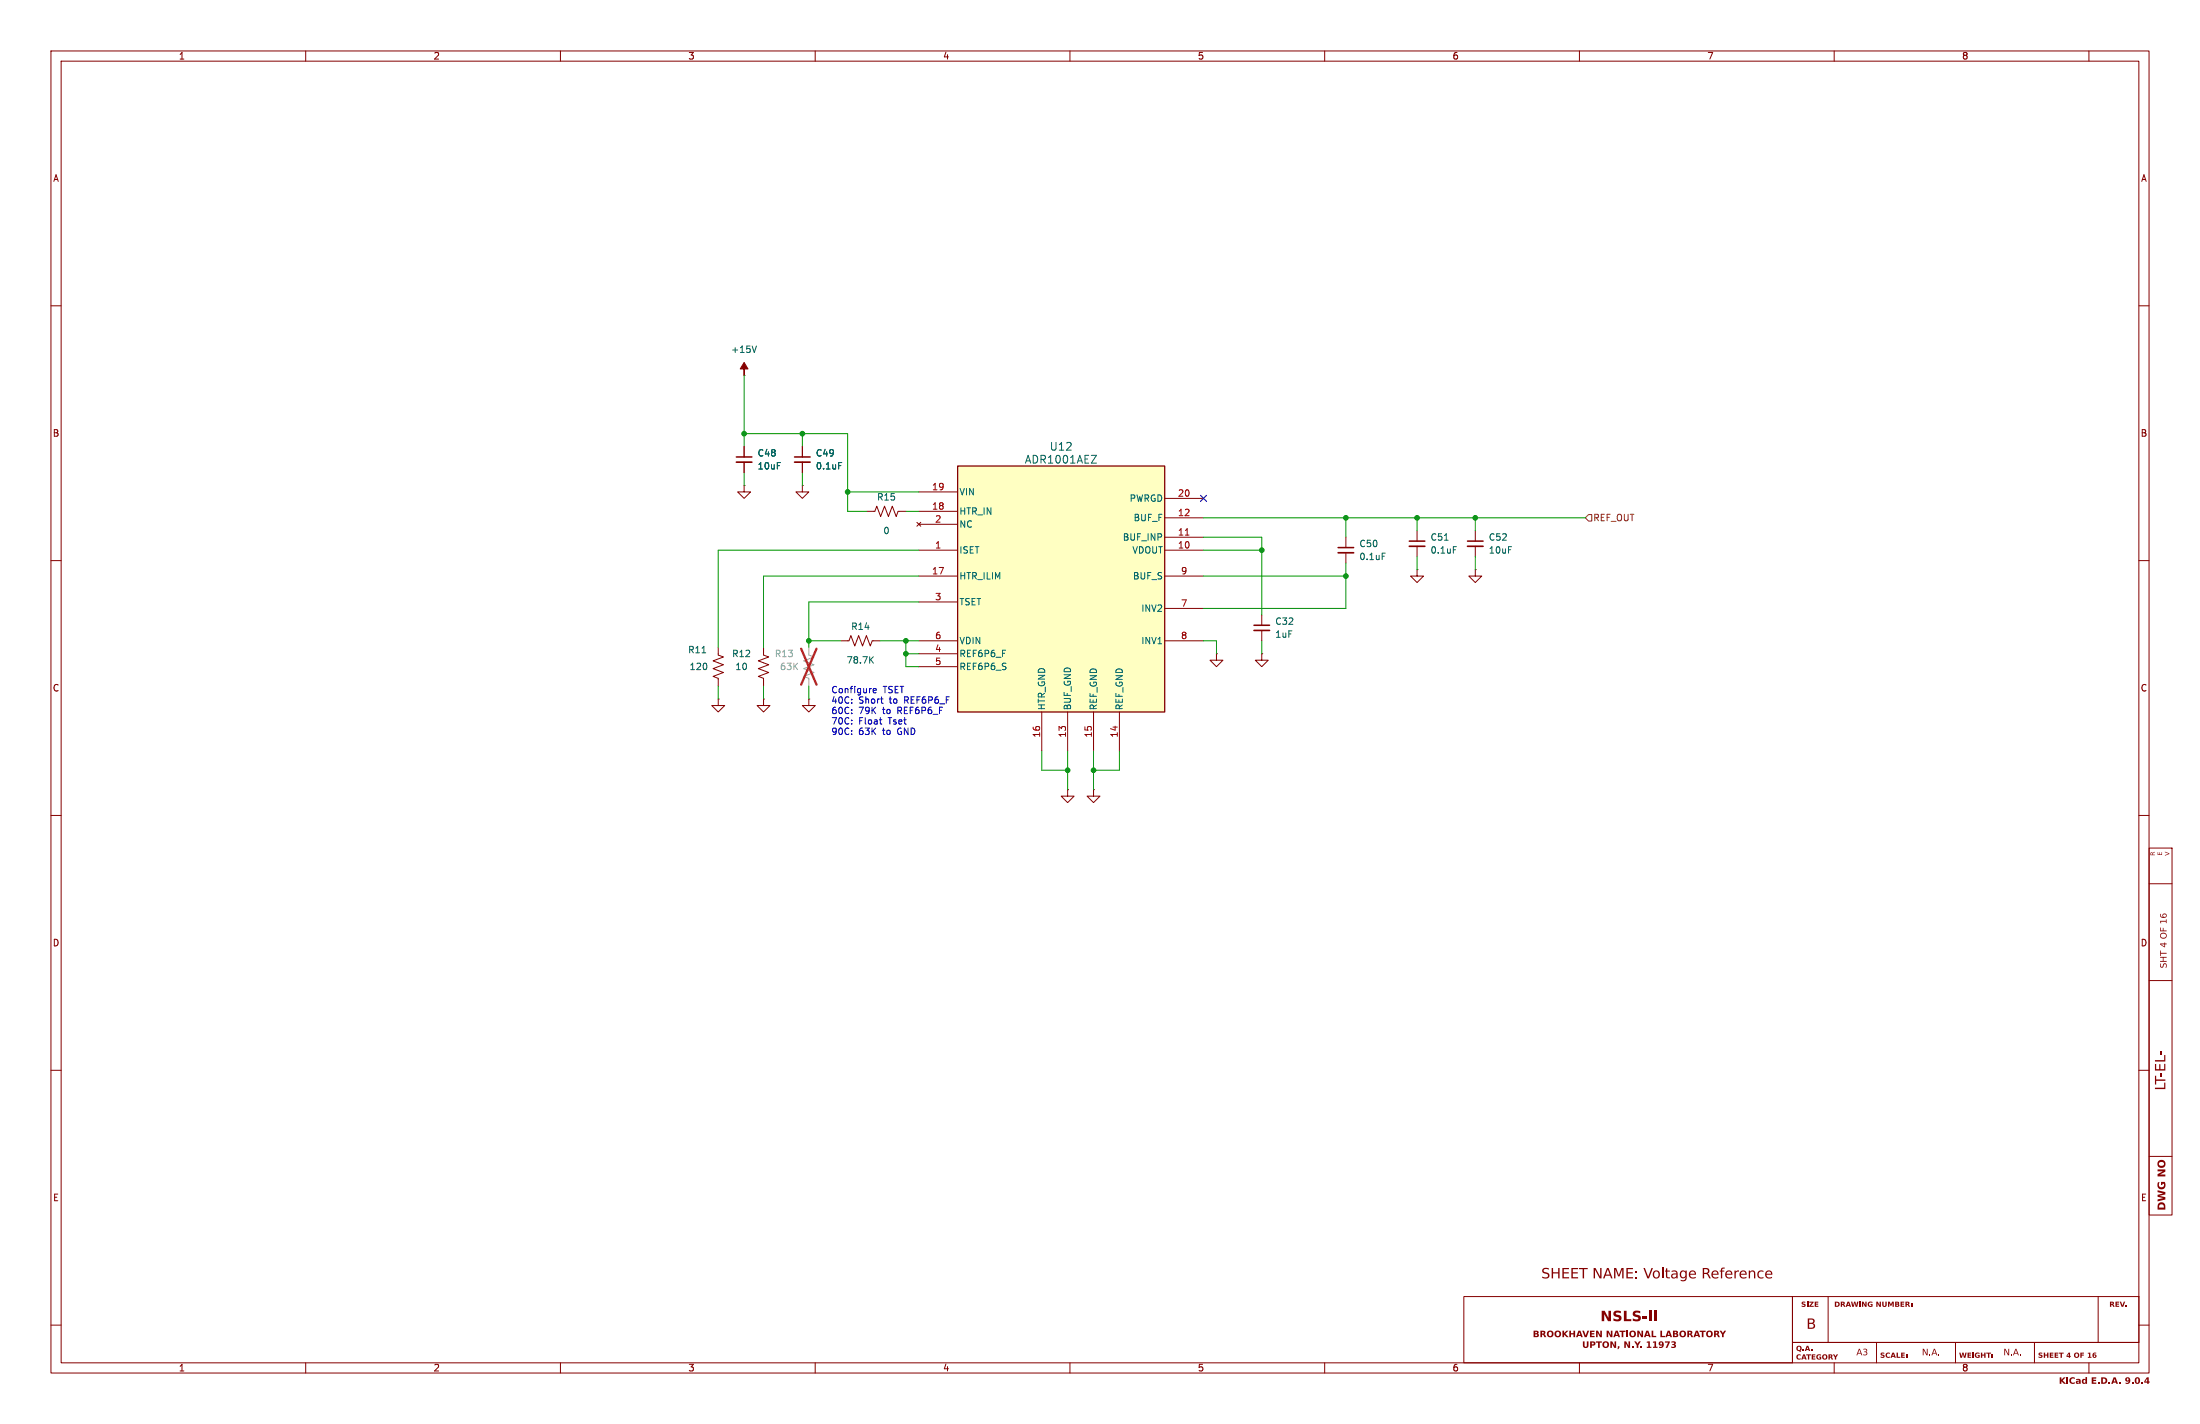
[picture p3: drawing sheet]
(kicad_sch
 (version 20250114)
 (generator "eeschema")
 (generator_version "9.0")
 (paper "B")
 (lib_symbols
  (symbol "Device:C_Small"
   (pin_numbers (hide yes))
   (pin_names
    (offset 0.254) (hide yes)) (exclude_from_sim no) (in_bom yes) (on_board yes)
   (property "Reference" "C" (at 0.254 1.778 0) (effects (font (size 1.27 1.27)) (justify left)))
   (property "Value" "C_Small" (at 0.254 -2.032 0) (effects (font (size 1.27 1.27)) (justify left)))
   (property "Footprint" "" (at 0 0 0) (effects (font (size 1.27 1.27)) (hide yes)))
   (property "Datasheet" "~" (at 0 0 0) (effects (font (size 1.27 1.27)) (hide yes)))
   (property "Description" "Unpolarized capacitor, small symbol" (at 0 0 0) (effects (font (size 1.27 1.27)) (hide yes)))
   (symbol "C_Small_0_1"
    (polyline (pts (xy -1.524 0.508) (xy 1.524 0.508)) (stroke (width 0.3048) (type default)) (fill (type none)))
    (polyline (pts (xy -1.524 -0.508) (xy 1.524 -0.508)) (stroke (width 0.3302) (type default)) (fill (type none))))
   (symbol "C_Small_1_1"
    (pin passive line (at 0 2.54 270) (length 2.032) (name "~" (effects (font (size 1.27 1.27)))) (number "1" (effects (font (size 1.27 1.27)))))
    (pin passive line (at 0 -2.54 90) (length 2.032) (name "~" (effects (font (size 1.27 1.27)))) (number "2" (effects (font (size 1.27 1.27))))))
   (embedded_fonts no))
  (symbol "Device:R_US"
   (pin_numbers (hide yes))
   (pin_names
    (offset 0)) (exclude_from_sim no) (in_bom yes) (on_board yes)
   (property "Reference" "R" (at 2.54 0 90) (effects (font (size 1.27 1.27))))
   (property "Value" "R_US" (at -2.54 0 90) (effects (font (size 1.27 1.27))))
   (property "Footprint" "" (at 1.016 -0.254 90) (effects (font (size 1.27 1.27)) (hide yes)))
   (property "Datasheet" "~" (at 0 0 0) (effects (font (size 1.27 1.27)) (hide yes)))
   (property "Description" "Resistor, US symbol" (at 0 0 0) (effects (font (size 1.27 1.27)) (hide yes)))
   (symbol "R_US_0_1"
    (polyline (pts (xy 0 2.286) (xy 0 2.54)) (stroke (width 0) (type default)) (fill (type none)))
    (polyline (pts (xy 0 2.286) (xy 1.016 1.905) (xy 0 1.524) (xy -1.016 1.143) (xy 0 0.762)) (stroke (width 0) (type default)) (fill (type none)))
    (polyline (pts (xy 0 0.762) (xy 1.016 0.381) (xy 0 0) (xy -1.016 -0.381) (xy 0 -0.762)) (stroke (width 0) (type default)) (fill (type none)))
    (polyline (pts (xy 0 -0.762) (xy 1.016 -1.143) (xy 0 -1.524) (xy -1.016 -1.905) (xy 0 -2.286)) (stroke (width 0) (type default)) (fill (type none)))
    (polyline (pts (xy 0 -2.286) (xy 0 -2.54)) (stroke (width 0) (type default)) (fill (type none))))
   (symbol "R_US_1_1"
    (pin passive line (at 0 3.81 270) (length 1.27) (name "~" (effects (font (size 1.27 1.27)))) (number "1" (effects (font (size 1.27 1.27)))))
    (pin passive line (at 0 -3.81 90) (length 1.27) (name "~" (effects (font (size 1.27 1.27)))) (number "2" (effects (font (size 1.27 1.27))))))
   (embedded_fonts no))
  (symbol "PSC:+15V"
   (power)
   (pin_numbers (hide yes))
   (pin_names
    (offset 0) (hide yes)) (exclude_from_sim no) (in_bom yes) (on_board yes)
   (property "Reference" "#PWR" (at 0 -3.81 0) (effects (font (size 1.27 1.27)) (hide yes)))
   (property "Value" "+15V" (at 0 3.556 0) (effects (font (size 1.27 1.27))))
   (property "Footprint" "" (at 0 0 0) (effects (font (size 1.27 1.27)) (hide yes)))
   (property "Datasheet" "" (at 0 0 0) (effects (font (size 1.27 1.27)) (hide yes)))
   (property "Description" "Power symbol creates a global label with name \"-15V\"" (at 0 0 0) (effects (font (size 1.27 1.27)) (hide yes)))
   (symbol "+15V_0_0"
    (pin power_in line (at 0 0 90) (length 0) (name "~" (effects (font (size 1.27 1.27)))) (number "1" (effects (font (size 1.27 1.27))))))
   (symbol "+15V_0_1"
    (polyline (pts (xy 0 0) (xy 0 1.27) (xy 0.762 1.27) (xy 0 2.54) (xy -0.762 1.27) (xy 0 1.27)) (stroke (width 0) (type default)) (fill (type outline))))
   (embedded_fonts no))
  (symbol "PSC:ADR1001AEZ"
   (pin_names
    (offset 0.254)) (exclude_from_sim no) (in_bom yes) (on_board yes)
   (property "Reference" "U" (at 27.94 10.16 0) (effects (font (size 1.524 1.524))))
   (property "Value" "ADR1001AEZ" (at 27.94 7.62 0) (effects (font (size 1.524 1.524))))
   (property "Footprint" "E-20-1_ADI" (at 0 -10.16 0) (effects (font (size 1.27 1.27)
    (italic yes)) (hide yes)))
   (property "Datasheet" "ADR1001AEZ" (at 0 -10.16 0) (effects (font (size 1.27 1.27)
    (italic yes)) (hide yes)))
   (property "Description" "" (at 0 0 0) (effects (font (size 1.27 1.27)) (hide yes)))
   (property "ki_locked" "" (at 0 0 0) (effects (font (size 1.27 1.27))))
   (symbol "ADR1001AEZ_0_1"
    (pin no_connect line (at 0 -5.08 0) (length 7.62) (name "NC" (effects (font (size 1.27 1.27)))) (number "2" (effects (font (size 1.27 1.27)))))
    (pin unspecified line (at 0 -10.16 0) (length 7.62) (name "ISET" (effects (font (size 1.27 1.27)))) (number "1" (effects (font (size 1.27 1.27)))))
    (pin unspecified line (at 0 -20.32 0) (length 7.62) (name "TSET" (effects (font (size 1.27 1.27)))) (number "3" (effects (font (size 1.27 1.27)))))
    (pin input line (at 0 -27.94 0) (length 7.62) (name "VDIN" (effects (font (size 1.27 1.27)))) (number "6" (effects (font (size 1.27 1.27)))))
    (pin power_in line (at 0 -30.48 0) (length 7.62) (name "REF6P6_F" (effects (font (size 1.27 1.27)))) (number "4" (effects (font (size 1.27 1.27)))))
    (pin power_in line (at 0 -33.02 0) (length 7.62) (name "REF6P6_S" (effects (font (size 1.27 1.27)))) (number "5" (effects (font (size 1.27 1.27)))))
    (pin unspecified line (at 55.88 0 180) (length 7.62) (name "PWRGD" (effects (font (size 1.27 1.27)))) (number "20" (effects (font (size 1.27 1.27)))))
    (pin unspecified line (at 55.88 -3.81 180) (length 7.62) (name "BUF_F" (effects (font (size 1.27 1.27)))) (number "12" (effects (font (size 1.27 1.27)))))
    (pin input line (at 55.88 -7.62 180) (length 7.62) (name "BUF_INP" (effects (font (size 1.27 1.27)))) (number "11" (effects (font (size 1.27 1.27))))))
   (symbol "ADR1001AEZ_1_1"
    (rectangle (start 7.62 6.35) (end 48.26 -41.91) (stroke (width 0.254) (type solid)) (fill (type color) (color 255 255 194 1)))
    (pin power_in line (at 0 1.27 0) (length 7.62) (name "VIN" (effects (font (size 1.27 1.27)))) (number "19" (effects (font (size 1.27 1.27)))))
    (pin power_in line (at 0 -2.54 0) (length 7.62) (name "HTR_IN" (effects (font (size 1.27 1.27)))) (number "18" (effects (font (size 1.27 1.27)))))
    (pin unspecified line (at 0 -15.24 0) (length 7.62) (name "HTR_ILIM" (effects (font (size 1.27 1.27)))) (number "17" (effects (font (size 1.27 1.27)))))
    (pin power_out line (at 24.13 -49.53 90) (length 7.62) (name "HTR_GND" (effects (font (size 1.27 1.27)))) (number "16" (effects (font (size 1.27 1.27)))))
    (pin power_out line (at 29.21 -49.53 90) (length 7.62) (name "BUF_GND" (effects (font (size 1.27 1.27)))) (number "13" (effects (font (size 1.27 1.27)))))
    (pin power_out line (at 34.29 -49.53 90) (length 7.62) (name "REF_GND" (effects (font (size 1.27 1.27)))) (number "15" (effects (font (size 1.27 1.27)))))
    (pin power_out line (at 39.37 -49.53 90) (length 7.62) (name "REF_GND" (effects (font (size 1.27 1.27)))) (number "14" (effects (font (size 1.27 1.27)))))
    (pin power_in line (at 55.88 -10.16 180) (length 7.62) (name "VDOUT" (effects (font (size 1.27 1.27)))) (number "10" (effects (font (size 1.27 1.27)))))
    (pin input line (at 55.88 -15.24 180) (length 7.62) (name "BUF_S" (effects (font (size 1.27 1.27)))) (number "9" (effects (font (size 1.27 1.27)))))
    (pin unspecified line (at 55.88 -21.59 180) (length 7.62) (name "INV2" (effects (font (size 1.27 1.27)))) (number "7" (effects (font (size 1.27 1.27)))))
    (pin unspecified line (at 55.88 -27.94 180) (length 7.62) (name "INV1" (effects (font (size 1.27 1.27)))) (number "8" (effects (font (size 1.27 1.27))))))
   (embedded_fonts no))
  (symbol "power:GND"
   (power)
   (pin_numbers (hide yes))
   (pin_names
    (offset 0) (hide yes)) (exclude_from_sim no) (in_bom yes) (on_board yes)
   (property "Reference" "#PWR" (at 0 -6.35 0) (effects (font (size 1.27 1.27)) (hide yes)))
   (property "Value" "GND" (at 0 -3.81 0) (effects (font (size 1.27 1.27))))
   (property "Footprint" "" (at 0 0 0) (effects (font (size 1.27 1.27)) (hide yes)))
   (property "Datasheet" "" (at 0 0 0) (effects (font (size 1.27 1.27)) (hide yes)))
   (property "Description" "Power symbol creates a global label with name \"GND\" , ground" (at 0 0 0) (effects (font (size 1.27 1.27)) (hide yes)))
   (symbol "GND_0_1"
    (polyline (pts (xy 0 0) (xy 0 -1.27) (xy 1.27 -1.27) (xy 0 -2.54) (xy -1.27 -1.27) (xy 0 -1.27)) (stroke (width 0) (type default)) (fill (type none))))
   (symbol "GND_1_1"
    (pin power_in line (at 0 0 270) (length 0) (name "~" (effects (font (size 1.27 1.27)))) (number "1" (effects (font (size 1.27 1.27))))))
   (embedded_fonts no)))
 (text "Configure TSET\n40C: Short to REF6P6_F\n60C: 79K to REF6P6_F\n70C: Float Tset\n90C: 63K to GND"
  (exclude_from_sim no)
  (at 163.068 139.7 0)
  (effects (font (size 1.27 1.27)) (justify left)))
 (junction
  (at 166.37 96.52)
  (diameter 0)
  (color 0 0 0 0))
 (junction
  (at 158.75 125.73)
  (diameter 0)
  (color 0 0 0 0))
 (junction
  (at 264.16 101.6)
  (diameter 0)
  (color 0 0 0 0))
 (junction
  (at 247.65 107.95)
  (diameter 0)
  (color 0 0 0 0))
 (junction
  (at 177.8 125.73)
  (diameter 0)
  (color 0 0 0 0))
 (junction
  (at 209.55 151.13)
  (diameter 0)
  (color 0 0 0 0))
 (junction
  (at 146.05 85.09)
  (diameter 0)
  (color 0 0 0 0))
 (junction
  (at 214.63 151.13)
  (diameter 0)
  (color 0 0 0 0))
 (junction
  (at 278.13 101.6)
  (diameter 0)
  (color 0 0 0 0))
 (junction
  (at 289.56 101.6)
  (diameter 0)
  (color 0 0 0 0))
 (junction
  (at 157.48 85.09)
  (diameter 0)
  (color 0 0 0 0))
 (junction
  (at 264.16 113.03)
  (diameter 0)
  (color 0 0 0 0))
 (junction
  (at 177.8 128.27)
  (diameter 0)
  (color 0 0 0 0))
 (no_connect
  (at 236.22 97.79))
 (wire
  (pts (xy 209.55 154.94) (xy 209.55 151.13))
  (stroke (width 0) (type default)))
 (wire
  (pts (xy 157.48 95.25) (xy 157.48 92.71))
  (stroke (width 0) (type default)))
 (wire
  (pts (xy 247.65 105.41) (xy 247.65 107.95))
  (stroke (width 0) (type default)))
 (wire
  (pts (xy 172.72 125.73) (xy 177.8 125.73))
  (stroke (width 0) (type default)))
 (wire
  (pts (xy 177.8 100.33) (xy 180.34 100.33))
  (stroke (width 0) (type default)))
 (wire
  (pts (xy 146.05 85.09) (xy 157.48 85.09))
  (stroke (width 0) (type default)))
 (wire
  (pts (xy 209.55 151.13) (xy 204.47 151.13))
  (stroke (width 0) (type default)))
 (wire
  (pts (xy 166.37 100.33) (xy 166.37 96.52))
  (stroke (width 0) (type default)))
 (wire
  (pts (xy 238.76 125.73) (xy 238.76 128.27))
  (stroke (width 0) (type default)))
 (wire
  (pts (xy 204.47 147.32) (xy 204.47 151.13))
  (stroke (width 0) (type default)))
 (wire
  (pts (xy 289.56 111.76) (xy 289.56 109.22))
  (stroke (width 0) (type default)))
 (wire
  (pts (xy 166.37 85.09) (xy 166.37 96.52))
  (stroke (width 0) (type default)))
 (wire
  (pts (xy 236.22 113.03) (xy 264.16 113.03))
  (stroke (width 0) (type default)))
 (wire
  (pts (xy 149.86 113.03) (xy 149.86 127))
  (stroke (width 0) (type default)))
 (wire
  (pts (xy 214.63 154.94) (xy 214.63 151.13))
  (stroke (width 0) (type default)))
 (wire
  (pts (xy 247.65 107.95) (xy 247.65 120.65))
  (stroke (width 0) (type default)))
 (wire
  (pts (xy 149.86 113.03) (xy 180.34 113.03))
  (stroke (width 0) (type default)))
 (wire
  (pts (xy 289.56 104.14) (xy 289.56 101.6))
  (stroke (width 0) (type default)))
 (wire
  (pts (xy 219.71 151.13) (xy 219.71 147.32))
  (stroke (width 0) (type default)))
 (wire
  (pts (xy 214.63 147.32) (xy 214.63 151.13))
  (stroke (width 0) (type default)))
 (wire
  (pts (xy 165.1 125.73) (xy 158.75 125.73))
  (stroke (width 0) (type default)))
 (wire
  (pts (xy 157.48 87.63) (xy 157.48 85.09))
  (stroke (width 0) (type default)))
 (wire
  (pts (xy 140.97 107.95) (xy 180.34 107.95))
  (stroke (width 0) (type default)))
 (wire
  (pts (xy 140.97 137.16) (xy 140.97 134.62))
  (stroke (width 0) (type default)))
 (wire
  (pts (xy 278.13 101.6) (xy 289.56 101.6))
  (stroke (width 0) (type default)))
 (wire
  (pts (xy 177.8 128.27) (xy 177.8 130.81))
  (stroke (width 0) (type default)))
 (wire
  (pts (xy 180.34 125.73) (xy 177.8 125.73))
  (stroke (width 0) (type default)))
 (wire
  (pts (xy 236.22 105.41) (xy 247.65 105.41))
  (stroke (width 0) (type default)))
 (wire
  (pts (xy 236.22 101.6) (xy 264.16 101.6))
  (stroke (width 0) (type default)))
 (wire
  (pts (xy 158.75 118.11) (xy 158.75 125.73))
  (stroke (width 0) (type default)))
 (wire
  (pts (xy 146.05 95.25) (xy 146.05 92.71))
  (stroke (width 0) (type default)))
 (wire
  (pts (xy 177.8 125.73) (xy 177.8 128.27))
  (stroke (width 0) (type default)))
 (wire
  (pts (xy 177.8 128.27) (xy 180.34 128.27))
  (stroke (width 0) (type default)))
 (wire
  (pts (xy 264.16 119.38) (xy 264.16 113.03))
  (stroke (width 0) (type default)))
 (wire
  (pts (xy 149.86 137.16) (xy 149.86 134.62))
  (stroke (width 0) (type default)))
 (wire
  (pts (xy 158.75 125.73) (xy 158.75 127))
  (stroke (width 0) (type default)))
 (wire
  (pts (xy 146.05 87.63) (xy 146.05 85.09))
  (stroke (width 0) (type default)))
 (wire
  (pts (xy 214.63 151.13) (xy 219.71 151.13))
  (stroke (width 0) (type default)))
 (wire
  (pts (xy 140.97 107.95) (xy 140.97 127))
  (stroke (width 0) (type default)))
 (wire
  (pts (xy 278.13 104.14) (xy 278.13 101.6))
  (stroke (width 0) (type default)))
 (wire
  (pts (xy 177.8 130.81) (xy 180.34 130.81))
  (stroke (width 0) (type default)))
 (wire
  (pts (xy 157.48 85.09) (xy 166.37 85.09))
  (stroke (width 0) (type default)))
 (wire
  (pts (xy 264.16 101.6) (xy 264.16 105.41))
  (stroke (width 0) (type default)))
 (wire
  (pts (xy 158.75 137.16) (xy 158.75 134.62))
  (stroke (width 0) (type default)))
 (wire
  (pts (xy 278.13 111.76) (xy 278.13 109.22))
  (stroke (width 0) (type default)))
 (wire
  (pts (xy 158.75 118.11) (xy 180.34 118.11))
  (stroke (width 0) (type default)))
 (wire
  (pts (xy 170.18 100.33) (xy 166.37 100.33))
  (stroke (width 0) (type default)))
 (wire
  (pts (xy 289.56 101.6) (xy 311.15 101.6))
  (stroke (width 0) (type default)))
 (wire
  (pts (xy 264.16 113.03) (xy 264.16 110.49))
  (stroke (width 0) (type default)))
 (wire
  (pts (xy 264.16 101.6) (xy 278.13 101.6))
  (stroke (width 0) (type default)))
 (wire
  (pts (xy 236.22 125.73) (xy 238.76 125.73))
  (stroke (width 0) (type default)))
 (wire
  (pts (xy 146.05 85.09) (xy 146.05 73.66))
  (stroke (width 0) (type default)))
 (wire
  (pts (xy 236.22 107.95) (xy 247.65 107.95))
  (stroke (width 0) (type default)))
 (wire
  (pts (xy 236.22 119.38) (xy 264.16 119.38))
  (stroke (width 0) (type default)))
 (wire
  (pts (xy 209.55 147.32) (xy 209.55 151.13))
  (stroke (width 0) (type default)))
 (wire
  (pts (xy 247.65 128.27) (xy 247.65 125.73))
  (stroke (width 0) (type default)))
 (wire
  (pts (xy 180.34 96.52) (xy 166.37 96.52))
  (stroke (width 0) (type default)))
 (hierarchical_label "REF_OUT"
  (shape input)
  (at 311.15 101.6 0)
  (effects (font (size 1.27 1.27)) (justify left)))
 (symbol
  (lib_id "Device:C_Small")
  (at 289.56 106.68 0)
  (unit 1)
  (exclude_from_sim no)
  (in_bom yes)
  (on_board yes)
  (dnp no)
  (property "Reference" "C52" (at 292.1 105.4162 0) (effects (font (size 1.27 1.27)) (justify left)))
  (property "Value" "10uF" (at 292.1 107.9562 0) (effects (font (size 1.27 1.27)) (justify left)))
  (property "Footprint" "Capacitor_SMD:C_0603_1608Metric" (at 289.56 106.68 0) (effects (font (size 1.27 1.27)) (hide yes)))
  (property "Datasheet" "~" (at 289.56 106.68 0) (effects (font (size 1.27 1.27)) (hide yes)))
  (property "Description" "CAP CER 10UF 25V X5R 0603" (at 289.56 106.68 0) (effects (font (size 1.27 1.27)) (hide yes)))
  (property "Voltage" "25V" (at 293.878 110.236 0) (effects (font (size 1.27 1.27)) (hide yes)))
  (property "MFG" "Samsung" (at 289.56 106.68 0) (effects (font (size 1.27 1.27)) (hide yes)))
  (property "MFG_PN" "CL10A106MA8NRNC\n" (at 289.56 106.68 0) (effects (font (size 1.27 1.27)) (hide yes)))
  (pin "1")
  (pin "2"))
 (symbol
  (lib_id "Device:C_Small")
  (at 264.16 107.95 0)
  (unit 1)
  (exclude_from_sim no)
  (in_bom yes)
  (on_board yes)
  (dnp no)
  (property "Reference" "C50" (at 266.7 106.6862 0) (effects (font (size 1.27 1.27)) (justify left)))
  (property "Value" "0.1uF" (at 266.7 109.2262 0) (effects (font (size 1.27 1.27)) (justify left)))
  (property "Footprint" "Capacitor_SMD:C_0402_1005Metric" (at 264.16 107.95 0) (effects (font (size 1.27 1.27)) (hide yes)))
  (property "Datasheet" "~" (at 264.16 107.95 0) (effects (font (size 1.27 1.27)) (hide yes)))
  (property "Description" "CAP CER 0.1UF 25V X5R 0402" (at 264.16 107.95 0) (effects (font (size 1.27 1.27)) (hide yes)))
  (property "Type" "" (at 259.842 108.204 0) (effects (font (size 1.27 1.27))))
  (property "MFG" "Taiyo Yuden" (at 264.16 107.95 0) (effects (font (size 1.27 1.27)) (hide yes)))
  (property "MFG_PN" "TMK105BJ104KV-F\n" (at 264.16 107.95 0) (effects (font (size 1.27 1.27)) (hide yes)))
  (pin "2")
  (pin "1"))
 (symbol
  (lib_id "power:GND")
  (at 157.48 95.25 0)
  (unit 1)
  (exclude_from_sim no)
  (in_bom yes)
  (on_board yes)
  (dnp no)
  (fields_autoplaced yes)
  (property "Reference" "#PWR081" (at 157.48 101.6 0) (effects (font (size 1.27 1.27)) (hide yes)))
  (property "Value" "GND" (at 157.48 100.33 0) (effects (font (size 1.27 1.27)) (hide yes)))
  (property "Footprint" "" (at 157.48 95.25 0) (effects (font (size 1.27 1.27)) (hide yes)))
  (property "Datasheet" "" (at 157.48 95.25 0) (effects (font (size 1.27 1.27)) (hide yes)))
  (property "Description" "Power symbol creates a global label with name \"GND\" , ground" (at 157.48 95.25 0) (effects (font (size 1.27 1.27)) (hide yes)))
  (pin "1"))
 (symbol
  (lib_id "Device:R_US")
  (at 149.86 130.81 180)
  (unit 1)
  (exclude_from_sim no)
  (in_bom yes)
  (on_board yes)
  (dnp no)
  (property "Reference" "R12" (at 145.542 128.27 0) (effects (font (size 1.27 1.27))))
  (property "Value" "10" (at 145.542 130.81 0) (effects (font (size 1.27 1.27))))
  (property "Footprint" "Resistor_SMD:R_0402_1005Metric" (at 148.844 130.556 90) (effects (font (size 1.27 1.27)) (hide yes)))
  (property "Datasheet" "~" (at 149.86 130.81 0) (effects (font (size 1.27 1.27)) (hide yes)))
  (property "Description" "RES SMD 10 OHM 1% 1/10W 0402" (at 149.86 130.81 0) (effects (font (size 1.27 1.27)) (hide yes)))
  (property "Tolerance" "1%" (at 152.908 130.81 0) (effects (font (size 1.27 1.27)) (hide yes)))
  (property "Cost" ".01" (at 149.86 130.81 0) (effects (font (size 1.27 1.27)) (hide yes)))
  (property "MFG" "Panasonic" (at 149.86 130.81 0) (effects (font (size 1.27 1.27)) (hide yes)))
  (property "MFG_PN" "ERJ-2RKF10R0X" (at 149.86 130.81 0) (effects (font (size 1.27 1.27)) (hide yes)))
  (pin "2")
  (pin "1"))
 (symbol
  (lib_id "power:GND")
  (at 140.97 137.16 0)
  (unit 1)
  (exclude_from_sim no)
  (in_bom yes)
  (on_board yes)
  (dnp no)
  (fields_autoplaced yes)
  (property "Reference" "#PWR077" (at 140.97 143.51 0) (effects (font (size 1.27 1.27)) (hide yes)))
  (property "Value" "GND" (at 140.97 142.24 0) (effects (font (size 1.27 1.27)) (hide yes)))
  (property "Footprint" "" (at 140.97 137.16 0) (effects (font (size 1.27 1.27)) (hide yes)))
  (property "Datasheet" "" (at 140.97 137.16 0) (effects (font (size 1.27 1.27)) (hide yes)))
  (property "Description" "Power symbol creates a global label with name \"GND\" , ground" (at 140.97 137.16 0) (effects (font (size 1.27 1.27)) (hide yes)))
  (pin "1"))
 (symbol
  (lib_id "power:GND")
  (at 278.13 111.76 0)
  (unit 1)
  (exclude_from_sim no)
  (in_bom yes)
  (on_board yes)
  (dnp no)
  (fields_autoplaced yes)
  (property "Reference" "#PWR086" (at 278.13 118.11 0) (effects (font (size 1.27 1.27)) (hide yes)))
  (property "Value" "GND" (at 278.13 116.84 0) (effects (font (size 1.27 1.27)) (hide yes)))
  (property "Footprint" "" (at 278.13 111.76 0) (effects (font (size 1.27 1.27)) (hide yes)))
  (property "Datasheet" "" (at 278.13 111.76 0) (effects (font (size 1.27 1.27)) (hide yes)))
  (property "Description" "Power symbol creates a global label with name \"GND\" , ground" (at 278.13 111.76 0) (effects (font (size 1.27 1.27)) (hide yes)))
  (pin "1"))
 (symbol
  (lib_id "power:GND")
  (at 146.05 95.25 0)
  (unit 1)
  (exclude_from_sim no)
  (in_bom yes)
  (on_board yes)
  (dnp no)
  (fields_autoplaced yes)
  (property "Reference" "#PWR079" (at 146.05 101.6 0) (effects (font (size 1.27 1.27)) (hide yes)))
  (property "Value" "GND" (at 146.05 100.33 0) (effects (font (size 1.27 1.27)) (hide yes)))
  (property "Footprint" "" (at 146.05 95.25 0) (effects (font (size 1.27 1.27)) (hide yes)))
  (property "Datasheet" "" (at 146.05 95.25 0) (effects (font (size 1.27 1.27)) (hide yes)))
  (property "Description" "Power symbol creates a global label with name \"GND\" , ground" (at 146.05 95.25 0) (effects (font (size 1.27 1.27)) (hide yes)))
  (pin "1"))
 (symbol
  (lib_id "PSC:ADR1001AEZ")
  (at 180.34 97.79 0)
  (unit 1)
  (exclude_from_sim no)
  (in_bom yes)
  (on_board yes)
  (dnp no)
  (fields_autoplaced yes)
  (property "Reference" "U12" (at 208.28 87.63 0) (effects (font (size 1.524 1.524))))
  (property "Value" "ADR1001AEZ" (at 208.28 90.17 0) (effects (font (size 1.524 1.524))))
  (property "Footprint" "E-20-1_ADI" (at 180.34 97.79 0) (effects (font (size 1.27 1.27)
    (italic yes)) (hide yes)))
  (property "Datasheet" "ADR1001AEZ" (at 180.34 97.79 0) (effects (font (size 1.27 1.27)
    (italic yes)) (hide yes)))
  (property "Description" "IC VREF SERIES 5V 0.25% 20CLCC" (at 180.34 97.79 0) (effects (font (size 1.27 1.27)) (hide yes)))
  (property "Cost" "100.10" (at 180.34 97.79 0) (effects (font (size 1.27 1.27)) (hide yes)))
  (property "MFG" "Analog Devices" (at 180.34 97.79 0) (effects (font (size 1.27 1.27)) (hide yes)))
  (property "MFG_PN" "ADR1001AEZ" (at 180.34 97.79 0) (effects (font (size 1.27 1.27)) (hide yes)))
  (pin "20")
  (pin "8")
  (pin "12")
  (pin "10")
  (pin "11")
  (pin "13")
  (pin "4")
  (pin "1")
  (pin "2")
  (pin "5")
  (pin "3")
  (pin "19")
  (pin "17")
  (pin "14")
  (pin "18")
  (pin "15")
  (pin "9")
  (pin "6")
  (pin "7")
  (pin "16"))
 (symbol
  (lib_id "power:GND")
  (at 289.56 111.76 0)
  (unit 1)
  (exclude_from_sim no)
  (in_bom yes)
  (on_board yes)
  (dnp no)
  (fields_autoplaced yes)
  (property "Reference" "#PWR087" (at 289.56 118.11 0) (effects (font (size 1.27 1.27)) (hide yes)))
  (property "Value" "GND" (at 289.56 116.84 0) (effects (font (size 1.27 1.27)) (hide yes)))
  (property "Footprint" "" (at 289.56 111.76 0) (effects (font (size 1.27 1.27)) (hide yes)))
  (property "Datasheet" "" (at 289.56 111.76 0) (effects (font (size 1.27 1.27)) (hide yes)))
  (property "Description" "Power symbol creates a global label with name \"GND\" , ground" (at 289.56 111.76 0) (effects (font (size 1.27 1.27)) (hide yes)))
  (pin "1"))
 (symbol
  (lib_id "power:GND")
  (at 238.76 128.27 0)
  (unit 1)
  (exclude_from_sim no)
  (in_bom yes)
  (on_board yes)
  (dnp no)
  (fields_autoplaced yes)
  (property "Reference" "#PWR085" (at 238.76 134.62 0) (effects (font (size 1.27 1.27)) (hide yes)))
  (property "Value" "GND" (at 238.76 133.35 0) (effects (font (size 1.27 1.27)) (hide yes)))
  (property "Footprint" "" (at 238.76 128.27 0) (effects (font (size 1.27 1.27)) (hide yes)))
  (property "Datasheet" "" (at 238.76 128.27 0) (effects (font (size 1.27 1.27)) (hide yes)))
  (property "Description" "Power symbol creates a global label with name \"GND\" , ground" (at 238.76 128.27 0) (effects (font (size 1.27 1.27)) (hide yes)))
  (pin "1"))
 (symbol
  (lib_id "power:GND")
  (at 214.63 154.94 0)
  (unit 1)
  (exclude_from_sim no)
  (in_bom yes)
  (on_board yes)
  (dnp no)
  (fields_autoplaced yes)
  (property "Reference" "#PWR084" (at 214.63 161.29 0) (effects (font (size 1.27 1.27)) (hide yes)))
  (property "Value" "GND" (at 214.63 160.02 0) (effects (font (size 1.27 1.27)) (hide yes)))
  (property "Footprint" "" (at 214.63 154.94 0) (effects (font (size 1.27 1.27)) (hide yes)))
  (property "Datasheet" "" (at 214.63 154.94 0) (effects (font (size 1.27 1.27)) (hide yes)))
  (property "Description" "Power symbol creates a global label with name \"GND\" , ground" (at 214.63 154.94 0) (effects (font (size 1.27 1.27)) (hide yes)))
  (pin "1"))
 (symbol
  (lib_id "power:GND")
  (at 209.55 154.94 0)
  (unit 1)
  (exclude_from_sim no)
  (in_bom yes)
  (on_board yes)
  (dnp no)
  (fields_autoplaced yes)
  (property "Reference" "#PWR083" (at 209.55 161.29 0) (effects (font (size 1.27 1.27)) (hide yes)))
  (property "Value" "GND" (at 209.55 160.02 0) (effects (font (size 1.27 1.27)) (hide yes)))
  (property "Footprint" "" (at 209.55 154.94 0) (effects (font (size 1.27 1.27)) (hide yes)))
  (property "Datasheet" "" (at 209.55 154.94 0) (effects (font (size 1.27 1.27)) (hide yes)))
  (property "Description" "Power symbol creates a global label with name \"GND\" , ground" (at 209.55 154.94 0) (effects (font (size 1.27 1.27)) (hide yes)))
  (pin "1"))
 (symbol
  (lib_id "power:GND")
  (at 247.65 128.27 0)
  (unit 1)
  (exclude_from_sim no)
  (in_bom yes)
  (on_board yes)
  (dnp no)
  (fields_autoplaced yes)
  (property "Reference" "#PWR063" (at 247.65 134.62 0) (effects (font (size 1.27 1.27)) (hide yes)))
  (property "Value" "GND" (at 247.65 133.35 0) (effects (font (size 1.27 1.27)) (hide yes)))
  (property "Footprint" "" (at 247.65 128.27 0) (effects (font (size 1.27 1.27)) (hide yes)))
  (property "Datasheet" "" (at 247.65 128.27 0) (effects (font (size 1.27 1.27)) (hide yes)))
  (property "Description" "Power symbol creates a global label with name \"GND\" , ground" (at 247.65 128.27 0) (effects (font (size 1.27 1.27)) (hide yes)))
  (pin "1"))
 (symbol
  (lib_id "PSC:+15V")
  (at 146.05 73.66 0)
  (unit 1)
  (exclude_from_sim no)
  (in_bom yes)
  (on_board yes)
  (dnp no)
  (fields_autoplaced yes)
  (property "Reference" "#PWR078" (at 146.05 77.47 0) (effects (font (size 1.27 1.27)) (hide yes)))
  (property "Value" "+15V" (at 146.05 68.58 0) (effects (font (size 1.27 1.27))))
  (property "Footprint" "" (at 146.05 73.66 0) (effects (font (size 1.27 1.27)) (hide yes)))
  (property "Datasheet" "" (at 146.05 73.66 0) (effects (font (size 1.27 1.27)) (hide yes)))
  (property "Description" "Power symbol creates a global label with name \"-15V\"" (at 146.05 73.66 0) (effects (font (size 1.27 1.27)) (hide yes)))
  (pin "1"))
 (symbol
  (lib_id "power:GND")
  (at 158.75 137.16 0)
  (unit 1)
  (exclude_from_sim no)
  (in_bom yes)
  (on_board yes)
  (dnp no)
  (fields_autoplaced yes)
  (property "Reference" "#PWR082" (at 158.75 143.51 0) (effects (font (size 1.27 1.27)) (hide yes)))
  (property "Value" "GND" (at 158.75 142.24 0) (effects (font (size 1.27 1.27)) (hide yes)))
  (property "Footprint" "" (at 158.75 137.16 0) (effects (font (size 1.27 1.27)) (hide yes)))
  (property "Datasheet" "" (at 158.75 137.16 0) (effects (font (size 1.27 1.27)) (hide yes)))
  (property "Description" "Power symbol creates a global label with name \"GND\" , ground" (at 158.75 137.16 0) (effects (font (size 1.27 1.27)) (hide yes)))
  (pin "1"))
 (symbol
  (lib_id "Device:R_US")
  (at 140.97 130.81 180)
  (unit 1)
  (exclude_from_sim no)
  (in_bom yes)
  (on_board yes)
  (dnp no)
  (property "Reference" "R11" (at 136.906 127.508 0) (effects (font (size 1.27 1.27))))
  (property "Value" "120" (at 137.16 130.81 0) (effects (font (size 1.27 1.27))))
  (property "Footprint" "Resistor_SMD:R_0402_1005Metric" (at 139.954 130.556 90) (effects (font (size 1.27 1.27)) (hide yes)))
  (property "Datasheet" "~" (at 140.97 130.81 0) (effects (font (size 1.27 1.27)) (hide yes)))
  (property "Description" "RES SMD 120 OHM 1% 1/10W 0402" (at 140.97 130.81 0) (effects (font (size 1.27 1.27)) (hide yes)))
  (property "Tolerance" "1%" (at 144.018 130.81 0) (effects (font (size 1.27 1.27)) (hide yes)))
  (property "MFG" "Panasonic" (at 140.97 130.81 0) (effects (font (size 1.27 1.27)) (hide yes)))
  (property "MFG_PN" "ERJ-2RKF1200X" (at 140.97 130.81 0) (effects (font (size 1.27 1.27)) (hide yes)))
  (pin "2")
  (pin "1"))
 (symbol
  (lib_id "Device:R_US")
  (at 168.91 125.73 270)
  (unit 1)
  (exclude_from_sim no)
  (in_bom yes)
  (on_board yes)
  (dnp no)
  (property "Reference" "R14" (at 168.91 122.936 90) (effects (font (size 1.27 1.27))))
  (property "Value" "78.7K" (at 168.91 129.54 90) (effects (font (size 1.27 1.27))))
  (property "Footprint" "Resistor_SMD:R_0402_1005Metric" (at 168.656 126.746 90) (effects (font (size 1.27 1.27)) (hide yes)))
  (property "Datasheet" "~" (at 168.91 125.73 0) (effects (font (size 1.27 1.27)) (hide yes)))
  (property "Description" "RES SMD 78.7K OHM 1% 1/10W 0402" (at 168.91 125.73 0) (effects (font (size 1.27 1.27)) (hide yes)))
  (property "Tolerance" "1%" (at 168.91 122.682 0) (effects (font (size 1.27 1.27)) (hide yes)))
  (property "MFG" "Panasonic" (at 168.91 125.73 90) (effects (font (size 1.27 1.27)) (hide yes)))
  (property "MFG_PN" "ERJ-2RKF7872X" (at 168.91 125.73 90) (effects (font (size 1.27 1.27)) (hide yes)))
  (pin "2")
  (pin "1"))
 (symbol
  (lib_id "Device:C_Small")
  (at 247.65 123.19 0)
  (unit 1)
  (exclude_from_sim no)
  (in_bom yes)
  (on_board yes)
  (dnp no)
  (property "Reference" "C32" (at 250.19 121.9262 0) (effects (font (size 1.27 1.27)) (justify left)))
  (property "Value" "1uF" (at 250.19 124.4662 0) (effects (font (size 1.27 1.27)) (justify left)))
  (property "Footprint" "Capacitor_SMD:C_0603_1608Metric" (at 247.65 123.19 0) (effects (font (size 1.27 1.27)) (hide yes)))
  (property "Datasheet" "~" (at 247.65 123.19 0) (effects (font (size 1.27 1.27)) (hide yes)))
  (property "Description" "CAP CER 1UF 25V X7R 0603" (at 247.65 123.19 0) (effects (font (size 1.27 1.27)) (hide yes)))
  (property "Voltage" "25V" (at 251.968 126.746 0) (effects (font (size 1.27 1.27)) (hide yes)))
  (property "MFG" "Samsung" (at 247.65 123.19 0) (effects (font (size 1.27 1.27)) (hide yes)))
  (property "MFG_PN" "CL10B105KA8NNNC\n" (at 247.65 123.19 0) (effects (font (size 1.27 1.27)) (hide yes)))
  (property "Cost" ".01" (at 247.65 123.19 0) (effects (font (size 1.27 1.27)) (hide yes)))
  (pin "1")
  (pin "2"))
 (symbol
  (lib_id "Device:C_Small")
  (at 278.13 106.68 0)
  (unit 1)
  (exclude_from_sim no)
  (in_bom yes)
  (on_board yes)
  (dnp no)
  (property "Reference" "C51" (at 280.67 105.4162 0) (effects (font (size 1.27 1.27)) (justify left)))
  (property "Value" "0.1uF" (at 280.67 107.9562 0) (effects (font (size 1.27 1.27)) (justify left)))
  (property "Footprint" "Capacitor_SMD:C_0402_1005Metric" (at 278.13 106.68 0) (effects (font (size 1.27 1.27)) (hide yes)))
  (property "Datasheet" "~" (at 278.13 106.68 0) (effects (font (size 1.27 1.27)) (hide yes)))
  (property "Description" "CAP CER 0.1UF 25V X5R 0402" (at 278.13 106.68 0) (effects (font (size 1.27 1.27)) (hide yes)))
  (property "Type" "" (at 273.812 106.934 0) (effects (font (size 1.27 1.27))))
  (property "MFG" "Taiyo Yuden" (at 278.13 106.68 0) (effects (font (size 1.27 1.27)) (hide yes)))
  (property "MFG_PN" "TMK105BJ104KV-F\n" (at 278.13 106.68 0) (effects (font (size 1.27 1.27)) (hide yes)))
  (pin "2")
  (pin "1"))
 (symbol
  (lib_id "power:GND")
  (at 149.86 137.16 0)
  (unit 1)
  (exclude_from_sim no)
  (in_bom yes)
  (on_board yes)
  (dnp no)
  (fields_autoplaced yes)
  (property "Reference" "#PWR080" (at 149.86 143.51 0) (effects (font (size 1.27 1.27)) (hide yes)))
  (property "Value" "GND" (at 149.86 142.24 0) (effects (font (size 1.27 1.27)) (hide yes)))
  (property "Footprint" "" (at 149.86 137.16 0) (effects (font (size 1.27 1.27)) (hide yes)))
  (property "Datasheet" "" (at 149.86 137.16 0) (effects (font (size 1.27 1.27)) (hide yes)))
  (property "Description" "Power symbol creates a global label with name \"GND\" , ground" (at 149.86 137.16 0) (effects (font (size 1.27 1.27)) (hide yes)))
  (pin "1"))
 (symbol
  (lib_id "Device:R_US")
  (at 173.99 100.33 270)
  (unit 1)
  (exclude_from_sim no)
  (in_bom yes)
  (on_board yes)
  (dnp no)
  (property "Reference" "R15" (at 173.99 97.536 90) (effects (font (size 1.27 1.27))))
  (property "Value" "0" (at 173.99 104.14 90) (effects (font (size 1.27 1.27))))
  (property "Footprint" "Resistor_SMD:R_0402_1005Metric" (at 173.736 101.346 90) (effects (font (size 1.27 1.27)) (hide yes)))
  (property "Datasheet" "~" (at 173.99 100.33 0) (effects (font (size 1.27 1.27)) (hide yes)))
  (property "Description" "RES SMD 0 OHM JUMPER 1/10W 0402" (at 173.99 100.33 0) (effects (font (size 1.27 1.27)) (hide yes)))
  (property "Tolerance" "1%" (at 173.99 97.282 0) (effects (font (size 1.27 1.27)) (hide yes)))
  (property "MFG" "Panasonic" (at 173.99 100.33 90) (effects (font (size 1.27 1.27)) (hide yes)))
  (property "MFG_PN" "ERJ-2GE0R00X" (at 173.99 100.33 90) (effects (font (size 1.27 1.27)) (hide yes)))
  (pin "2")
  (pin "1"))
 (symbol
  (lib_id "Device:C_Small")
  (at 157.48 90.17 0)
  (unit 1)
  (exclude_from_sim no)
  (in_bom yes)
  (on_board yes)
  (dnp no)
  (property "Reference" "C49" (at 160.02 88.9062 0) (effects (font (size 1.27 1.27)) (justify left)))
  (property "Value" "0.1uF" (at 160.02 91.4462 0) (effects (font (size 1.27 1.27)) (justify left)))
  (property "Footprint" "Capacitor_SMD:C_0402_1005Metric" (at 157.48 90.17 0) (effects (font (size 1.27 1.27)) (hide yes)))
  (property "Datasheet" "~" (at 157.48 90.17 0) (effects (font (size 1.27 1.27)) (hide yes)))
  (property "Description" "CAP CER 0.1UF 25V X5R 0402" (at 157.48 90.17 0) (effects (font (size 1.27 1.27)) (hide yes)))
  (property "Type" "" (at 153.162 90.424 0) (effects (font (size 1.27 1.27))))
  (property "MFG" "Taiyo Yuden" (at 157.48 90.17 0) (effects (font (size 1.27 1.27)) (hide yes)))
  (property "MFG_PN" "TMK105BJ104KV-F\n" (at 157.48 90.17 0) (effects (font (size 1.27 1.27)) (hide yes)))
  (pin "2")
  (pin "1"))
 (symbol
  (lib_id "Device:C_Small")
  (at 146.05 90.17 0)
  (unit 1)
  (exclude_from_sim no)
  (in_bom yes)
  (on_board yes)
  (dnp no)
  (property "Reference" "C48" (at 148.59 88.9062 0) (effects (font (size 1.27 1.27)) (justify left)))
  (property "Value" "10uF" (at 148.59 91.4462 0) (effects (font (size 1.27 1.27)) (justify left)))
  (property "Footprint" "Capacitor_SMD:C_0603_1608Metric" (at 146.05 90.17 0) (effects (font (size 1.27 1.27)) (hide yes)))
  (property "Datasheet" "~" (at 146.05 90.17 0) (effects (font (size 1.27 1.27)) (hide yes)))
  (property "Description" "CAP CER 10UF 25V X5R 0603" (at 146.05 90.17 0) (effects (font (size 1.27 1.27)) (hide yes)))
  (property "Voltage" "25V" (at 150.368 93.726 0) (effects (font (size 1.27 1.27)) (hide yes)))
  (property "MFG" "Samsung" (at 146.05 90.17 0) (effects (font (size 1.27 1.27)) (hide yes)))
  (property "MFG_PN" "CL10A106MA8NRNC\n" (at 146.05 90.17 0) (effects (font (size 1.27 1.27)) (hide yes)))
  (pin "1")
  (pin "2"))
 (symbol
  (lib_id "Device:R_US")
  (at 158.75 130.81 180)
  (unit 1)
  (exclude_from_sim no)
  (in_bom yes)
  (on_board yes)
  (dnp yes)
  (property "Reference" "R13" (at 153.924 128.27 0) (effects (font (size 1.27 1.27))))
  (property "Value" "63K" (at 154.94 130.81 0) (effects (font (size 1.27 1.27))))
  (property "Footprint" "Resistor_SMD:R_0402_1005Metric" (at 157.734 130.556 90) (effects (font (size 1.27 1.27)) (hide yes)))
  (property "Datasheet" "~" (at 158.75 130.81 0) (effects (font (size 1.27 1.27)) (hide yes)))
  (property "Description" "RES SMD 63.4K OHM 1% 1/10W 0402" (at 158.75 130.81 0) (effects (font (size 1.27 1.27)) (hide yes)))
  (property "Tolerance" "1%" (at 161.798 130.81 0) (effects (font (size 1.27 1.27)) (hide yes)))
  (property "MFG" "Panasonic" (at 158.75 130.81 0) (effects (font (size 1.27 1.27)) (hide yes)))
  (property "MFG_PN" "ERJ-2RKF6342X" (at 158.75 130.81 0) (effects (font (size 1.27 1.27)) (hide yes)))
  (pin "2")
  (pin "1")))
